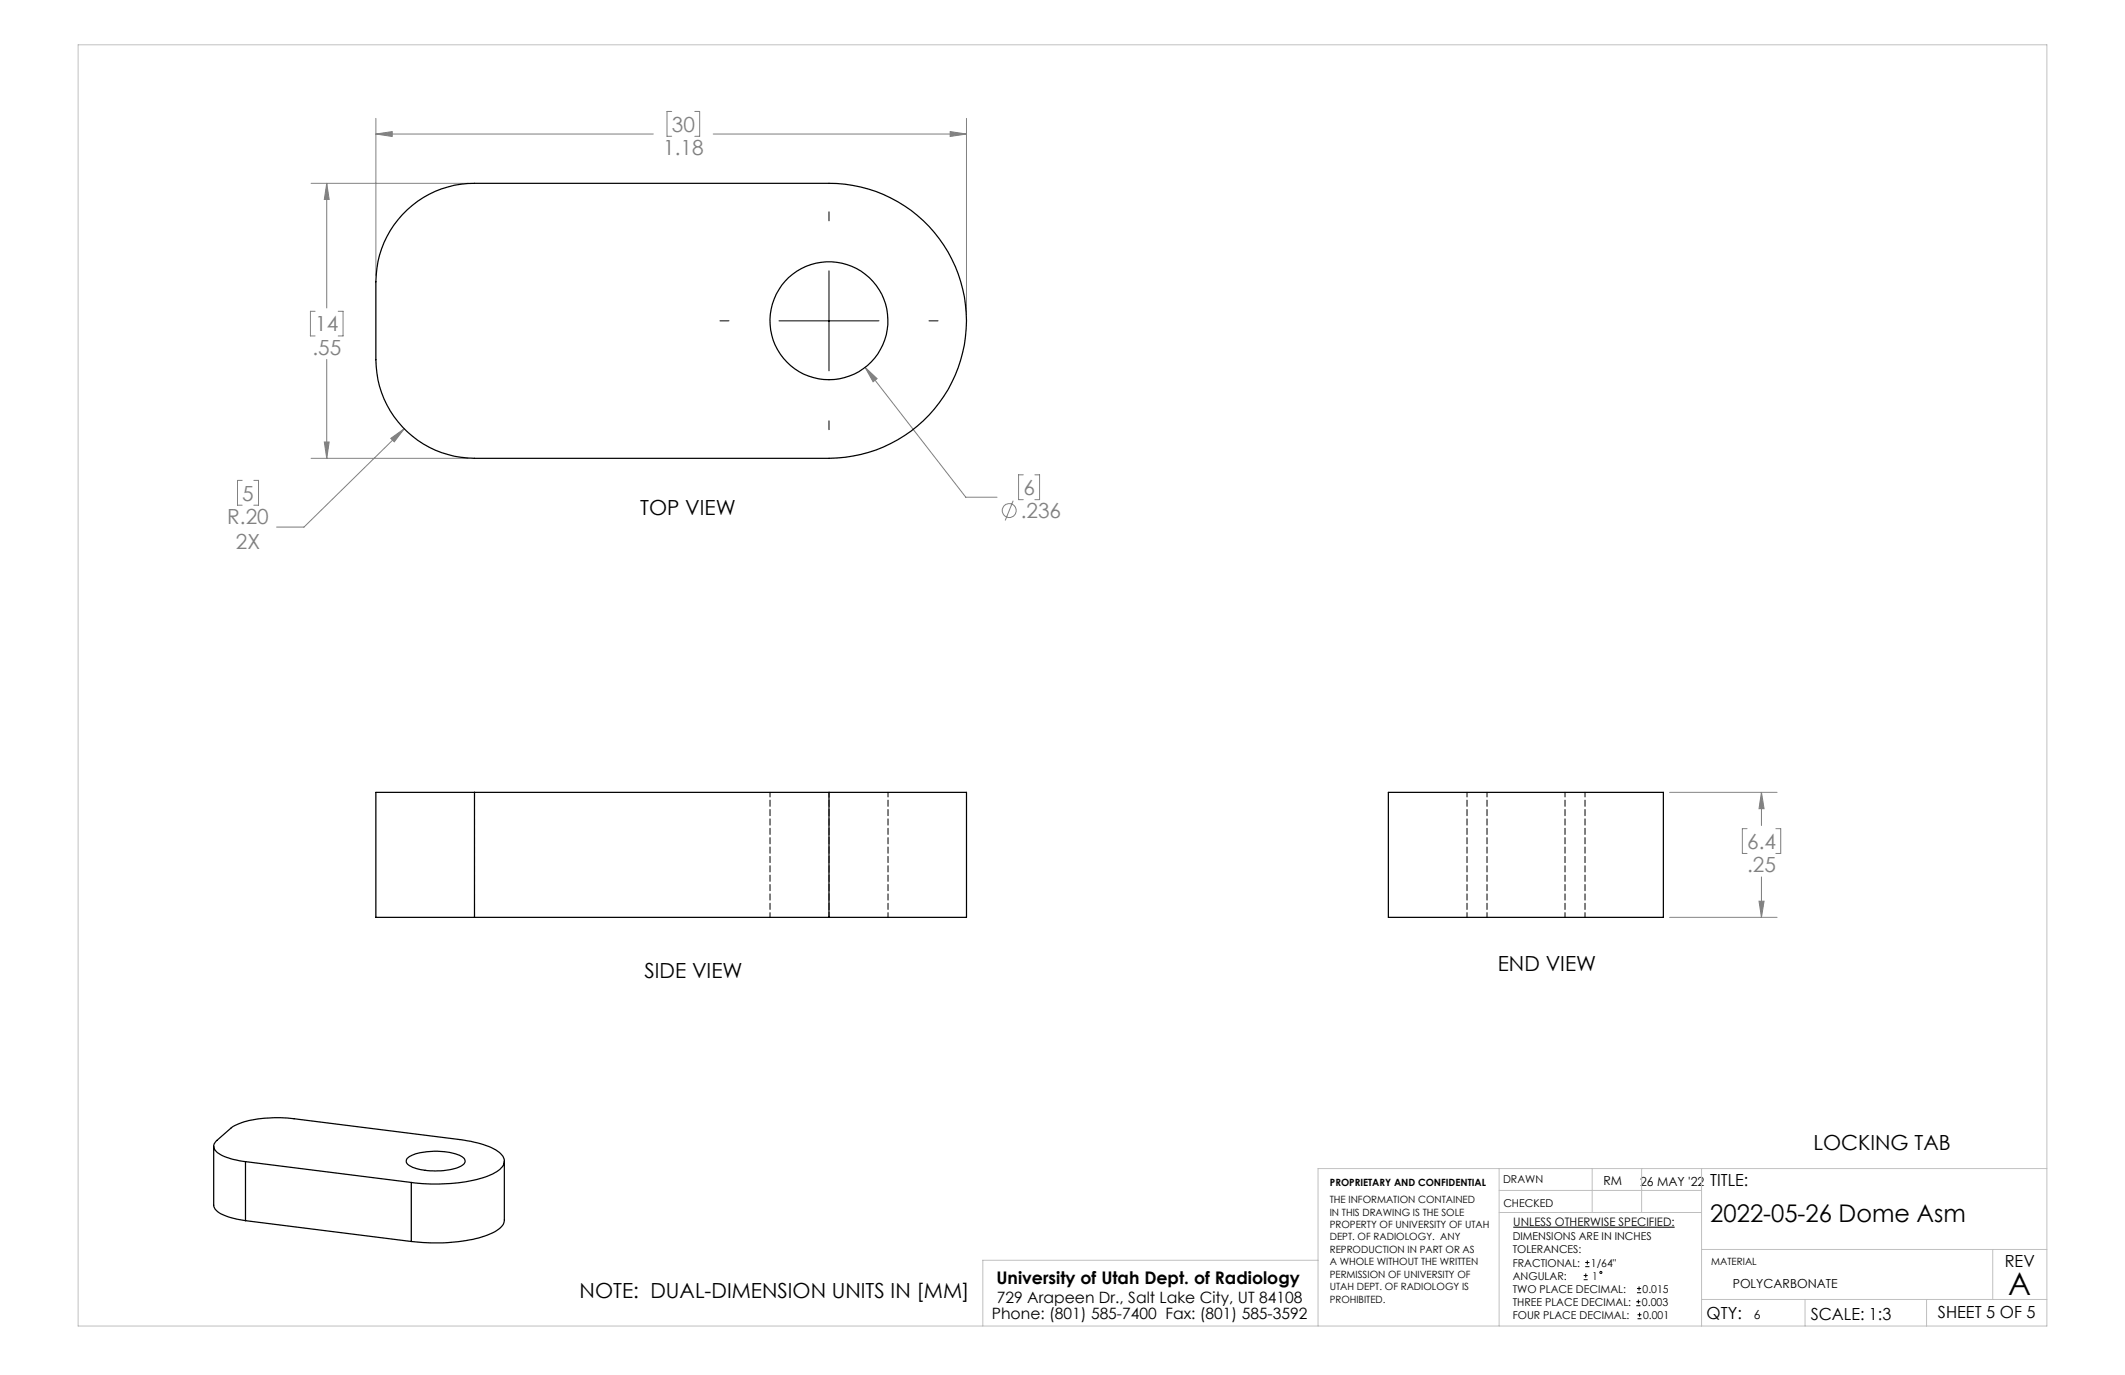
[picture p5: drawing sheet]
<svg xmlns="http://www.w3.org/2000/svg" width="432mm" height="279mm" viewBox="0 0 432 279" stroke-linecap="round" stroke-linejoin="round" font-family="sans-serif">
<g fill="none" stroke="#808080" stroke-width=".2">
<path d="M63.2 37.3h31.9M66.4 37.3v25.3M66.4 37.3l.5 3.2h-1zM76.4 27.2l3.3-.5v1zM76.4 24.1v31.9M76.4 27.2h56.4M136.5 22.6h-1v5.1h1M141.2 22.6h1v5.1h-1M144.9 27.2h51.5M193.1 26.7l3.3 .5-3.3 .5zM196.4 24.1v39.8M64 63.3h-.9v5h.9"/>
<path d="M66.4 73v20.1M68.7 63.3h1v5h-1M175.8 74.6l2.4 2.3-.8 .7zM175.8 74.6l20.5 26.4h6.3M49.2 97.6h-.9v5.1h.9M51.6 97.6h.9v5.1h-.9M63.2 93.1h31.9M65.9 89.8h1l-.5 3.3zM79.4 89.1l2.7-2-2 2.7zM82.1 87.1l-20.3 20h-5.6M207.9 96.5h-.9v5h.9M210.3 96.5h.9v5h-.9"/>
<path d="M205.9 101.7l-1.6 4.1M339.3 161h21.8M355 168.4h-1v5h1M357.9 161l.6 3.3h-1.1zM357.9 161v6.7M357.9 178.2v8.2M360.9 168.4h.9v5h-.9M339.3 186.4h21.8M357.4 183.1h1.1l-.6 3.3z"/>
<circle cx="205.1" cy="103.7" r="1.42"/>
</g>
<g fill="none" stroke="#000" stroke-width=".2">
<path d="M168.5 43v1.9M168.5 55v20.4M146.3 65.2h1.8M158.3 65.2h20.3M188.8 65.2h1.8M168.5 85.5v1.8M307.5 249.4h32.8M321.8 259.2h.8M322.1 257.4h.9M322.1 256.5h.9M322.2 258.8v.8M322.5 256.1v.9"/>
<path d="M321.8 260h.8M332.5 265.3h.8M332.5 264.5h.8M332.6 262.7h.9M332.6 261.8h.9M332.7 268h.9M332.7 267.2h.9M332.9 264.1v.8M333.1 261.4v.9M333.2 266.7v.9"/>
<circle cx="325.3" cy="258.6" r=".2"/>
</g>
<g fill="none" stroke="#c0c0c0" stroke-width=".2">
<path d="M15.9 9.1h400v260.4h-400zM304.6 237.5v32M323.5 237.5v8.9M333.6 237.5v8.9M345.8 237.5v32M415.9 237.5h-148.1v32M267.8 256.1h-68.1v13.4M304.6 246.4h41.2M304.6 241.9h41.2M345.8 253.9h70.1M404.9 253.9v10.2M345.8 264.1h70.1"/>
<path d="M366.8 264.1v5.4M391.5 264.1v5.4"/>
</g>
<path d="M76.4 27.2l3.3-.5v1zM193.1 26.7l3.3 .5-3.3 .5zM66.4 37.3l.5 3.2h-1zM65.9 89.8h1l-.5 3.3zM79.4 89.1l.7 .7 2-2.7zM175.8 74.6l1.6 3 .8-.7zM357.9 161l.6 3.3h-1.1zM357.4 183.1h1.1l-.6 3.3z" fill="#808080"/>
<g fill="none" stroke="#000" stroke-width=".25">
<path d="M81.8 43.6a19.7 19.7 0 0 1 14.6-6.3h72.1a27.9 27.9 0 0 1 27.9 27.9 27.9 27.9 0 0 1-27.9 27.9h-72.1a20.1 20.1 0 0 1-20-20v-15.8a20 20 0 0 1 5.4-13.7zM96.4 161h-20v25.4h20M96.4 161v25.4M96.4 161h72.1M168.5 161h27.9v25.4h-27.9M168.5 161v25.4M282.1 161h55.9v25.4h-55.9zM96.4 186.4h72.1M43.4 232.9v12a2.81 2.81 0 0 0 2.1 2l1.5 .5 2.9 .6M49.9 236h-.6a9.6 9.6 0 0 1-5.6-2.2 1.35 1.35 0 0 1 .4-2.1l2.8-2.4a14.8 14.8 0 0 1 8.2-2.1l2-.1 2.7 .2 35.1 4.5a12.1 12.1 0 0 1 7.1 2.9 2.02 2.02 0 0 1-.7 3.1 22.2 22.2 0 0 1-11.3 2.8l-4.1-.1-2.3-.2M49.9 236l33.7 4.3M49.9 236v12"/>
<path d="M82.8 235.3a9 9 0 0 1 5.5-1.4l1.1 .1a8.6 8.6 0 0 1 4.9 1.4 .96 .96 0 0 1-.6 1.5 13.7 13.7 0 0 1-10.4 0 .95 .95 0 0 1-.5-1.6zM102.5 235.9v12a2.93 2.93 0 0 1-2 2.4 29.6 29.6 0 0 1-14.6 2.2l-2.3-.2M49.9 248l33.7 4.3M83.6 240.3v12"/>
<circle cx="168.5" cy="65.2" r="12"/>
</g>
<path d="M96.4 161v25.4M156.5 161v25.4M168.5 161v25.4M298.1 161v25.4M302.2 161v25.4M318 161v25.4M180.4 186.4v-25.4M322.1 186.4v-25.4" fill="none" stroke="#000" stroke-width=".2" stroke-dasharray="1.3 .6" stroke-dashoffset=".3"/>
<text font-size="6.3" x="408.1" y="263.1">A</text>
<text font-size="4.9" x="347.5" y="248.2">2022-05-26 Dome Asm</text>
<g font-size="4.2" fill="#808080">
<text x="136.5" y="26.8">30</text>
<text x="134.8" y="31.5">1.18</text>
<text x="64.1" y="67.3">14</text>
<text x="63.5" y="72.1">.55</text>
<text x="49.2" y="101.7">5</text>
<text x="208" y="100.6">6</text>
<text x="46.2" y="106.5">R.20</text>
<text x="207.4" y="105.3">.236</text>
<text x="47.9" y="111.5">2X</text>
<text x="355" y="172.5">6.4</text>
<text x="355" y="177.2">.25</text>
</g>
<g font-size="4.2">
<text x="130.1" y="104.7">TOP VIEW</text>
<text x="304.4" y="197.3">END VIEW</text>
<text x="131" y="198.8">SIDE VIEW</text>
<text x="368.5" y="233.6">LOCKING TAB</text>
<text x="117.8" y="263.8">NOTE: DUAL-DIMENSION UNITS IN [MM]</text>
</g>
<text font-size="3.5" x="202.5" y="260.9">University of Utah Dept. of Radiology</text>
<g font-size="3.4">
<text x="347.5" y="240.9">TITLE:</text>
<text x="407.4" y="257.6">REV</text>
<text x="346.8" y="268.1">QTY:</text>
<text x="368" y="268.1">SCALE: 1:3</text>
<text x="393.8" y="267.9">SHEET 5 OF 5</text>
</g>
<g font-size="3.2">
<text x="201.5" y="268">Phone: (801) 585-7400 Fax: (801) 585-3592</text>
<text x="202.6" y="264.8">729 Arapeen Dr., Salt Lake City, UT 84108</text>
</g>
<g font-size="2.5">
<text x="325.8" y="240.8">RM</text>
<text x="333.3" y="240.9">26 MAY '22</text>
<text x="352.1" y="261.7">POLYCARBONATE</text>
<text x="356.4" y="268">6</text>
</g>
<text font-size="2.4" x="307.5" y="249.1">UNLESS OTHERWISE SPECIFIED:</text>
<g font-size="2.2">
<text x="305.4" y="240.4">DRAWN</text>
<text x="305.5" y="245.3">CHECKED</text>
<text x="307.4" y="252.1">DIMENSIONS ARE IN INCHES</text>
<text x="307.4" y="254.7">TOLERANCES:</text>
<text x="307.4" y="257.4">FRACTIONAL:</text>
<text x="323.3" y="257.4">1/64&quot;</text>
<text x="307.4" y="262.7">TWO PLACE DECIMAL:</text>
<text x="307.4" y="260">ANGULAR:</text>
<text x="323.5" y="260">1</text>
<text x="333.8" y="262.7">0.015</text>
<text x="307.4" y="265.3">THREE PLACE DECIMAL:</text>
<text x="307.4" y="268">FOUR PLACE DECIMAL:</text>
<text x="333.6" y="265.3">0.003</text>
<text x="333.9" y="268">0.001</text>
</g>
<g font-size="2">
<text x="270.2" y="244.5">THE INFORMATION CONTAINED</text>
<text x="270.2" y="241.1">PROPRIETARY AND CONFIDENTIAL</text>
<text x="270.2" y="247">IN THIS DRAWING IS THE SOLE</text>
<text x="270.2" y="249.5">PROPERTY OF UNIVERSITY OF UTAH</text>
<text x="270.2" y="252.1">DEPT. OF RADIOLOGY. ANY</text>
<text x="270.2" y="254.6">REPRODUCTION IN PART OR AS</text>
<text x="270.2" y="257.1">A WHOLE WITHOUT THE WRITTEN</text>
<text x="347.7" y="257.1">MATERIAL</text>
<text x="270.2" y="259.6">PERMISSION OF UNIVERSITY OF</text>
<text x="270.2" y="262.1">UTAH DEPT. OF RADIOLOGY IS</text>
<text x="270.2" y="264.7">PROHIBITED.</text>
</g>
</svg>
